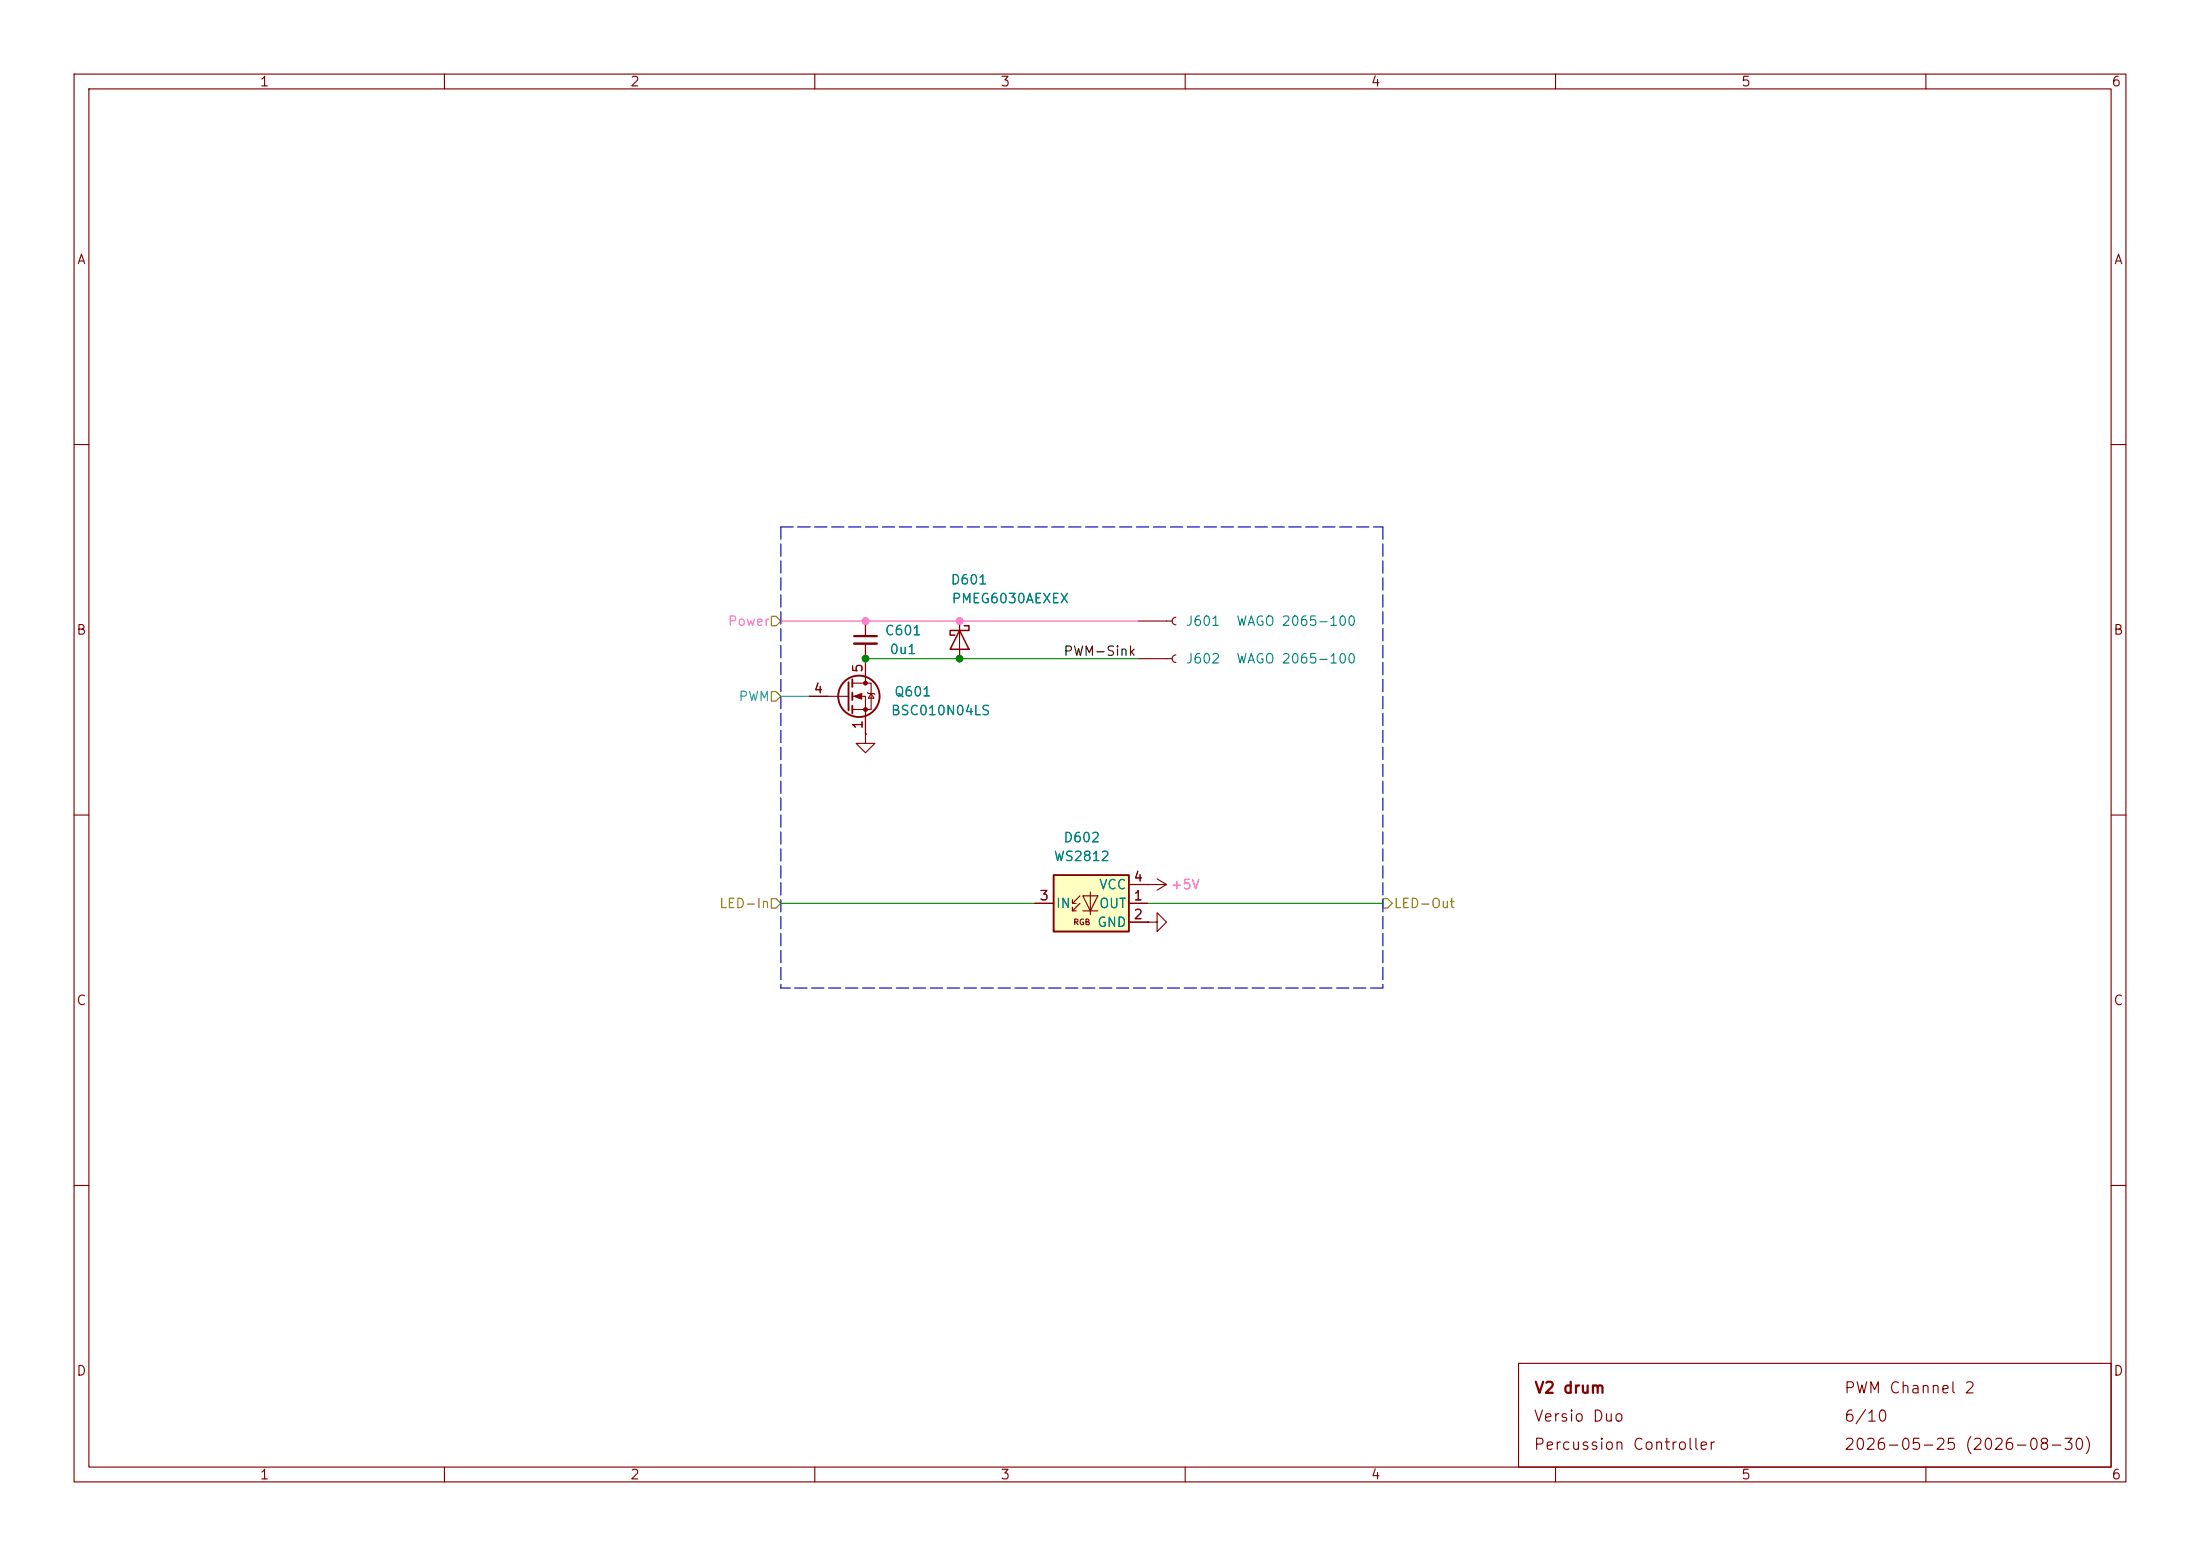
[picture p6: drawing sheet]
<svg xmlns="http://www.w3.org/2000/svg" width="297mm" height="210mm" viewBox="0 0 297 210" stroke-linecap="round" stroke-linejoin="round" font-family="sans-serif">
<g fill="none" stroke="#840000" stroke-width=".15">
<path d="M10 10h277v190h-277zM12 12h273v186h-273zM60 10v2M110 10v2M160 10v2M210 10v2M260 10v2M10 60h2M285 60h2M109.2 94h5.4M115.1 92.2h2.5v3.6h-2.5M115.1 94h1.7v5.1"/>
<path d="M116.8 83.8v2.1M116.8 86.9v5.3M117.1 93.5l.1 .1h.8l.1 .1M117.6 93.6l.4 .6h-.8zM153.7 88.9h4.5M158.7 88.4a.51 .51 0 0 0-.5 .5 .51 .51 0 0 0 .5 .5M10 110h2M154.9 119.4h.1M154.9 119.4h2.6M156.2 118.6l1.3 .8M157.5 119.4l-1.3 .7M285 110h2"/>
<path d="M154.9 124.5h1.3v-1.3l1.3 1.3-1.3 1.2v-1.2M154.9 124.5h.1M10 160h2M285 160h2M60 198v2M110 198v2M160 198v2M205 184h80v14h-80zM210 198v2M260 198v2"/>
</g>
<g fill="none" stroke="#840000" stroke-width=".25">
<path d="M114.6 92.1v3.8M115.1 91.7v1M115.1 93.5v1M115.1 95.3v1"/>
<circle cx="116" cy="94" r="2.79"/>
</g>
<g fill="#840000" stroke="#840000" stroke-width=".15">
<path d="M115.3 94l1-.4v.8z"/>
<circle cx="116.8" cy="92.2" r=".25"/>
<circle cx="116.8" cy="95.8" r=".25"/>
</g>
<path d="M115.3 85.9h3.1" fill="none" stroke="#840000" stroke-width=".3"/>
<path d="M115.3 86.9h3.1" fill="none" stroke="#840000" stroke-width=".33"/>
<path d="M142.2 118.1h10.2v7.6h-10.2z" fill="#ffffc2"/>
<path d="M142.2 118.1h10.2v7.6h-10.2z" fill="none" stroke="#840000" stroke-width=".25"/>
<g fill="none" stroke="#840000" stroke-width=".15">
<path d="M109.2 94h2.6M116.8 99.1v1.2h1.3l-1.3 1.3-1.2-1.3h1.2M116.8 99.1h.1M116.8 83.8v2.1M116.8 86.9v4.5M116.8 96.5v2.6M129.5 83.8v5.1M153.7 83.8h4.5M158.7 83.3a.51 .51 0 0 0-.5 .5 .51 .51 0 0 0 .5 .5M152.4 119.4h2.5M154.9 119.4h.1M139.7 121.9h2.5"/>
<path d="M144.8 121.9h.5M144.8 122.9h.5M145.8 120.9l-1 1v-.5M145.8 121.9l-1 1v-.5M146.2 120.9h2l-1 2zM146.2 122.9h2M147.2 120.4v3M152.4 121.9h2.5M152.4 124.5h2.5M154.9 124.5h.1"/>
</g>
<path d="M129.5 85.1l1.3 2.5h-2.5zM130.2 84.5h.6v.6h-2.5v.6h.6" fill="none" stroke="#840000" stroke-width=".2"/>
<path d="M104.1 83.2h.7l.6 .6-.6 .7h-.7zM104.1 93.3h.7l.6 .7-.6 .6h-.7zM104.1 121.3h.7l.6 .6-.6 .7h-.7zM186.7 121.3h.6l.7 .6-.7 .7h-.6z" fill="none" stroke="#848400" stroke-width=".15"/>
<path d="M105.4 71.1h81.3M105.4 71.1v62.3M186.7 71.1v62.3M186.7 133.4h-81.3" fill="none" stroke="#0000c2" stroke-width=".15" stroke-dasharray="1.7 .6"/>
<path d="M105.4 83.8h48.3" fill="none" stroke="#ff5cbb" stroke-width=".15"/>
<path d="M105.4 94h3.8" fill="none" stroke="#06a4c8" stroke-width=".15"/>
<path d="M116.8 88.9h36.9M105.4 121.9h34.3M154.9 121.9h31.8" fill="none" stroke="#008400" stroke-width=".15"/>
<g fill="#008400" stroke="#008400" stroke-width=".14">
<circle cx="116.8" cy="88.9" r=".46"/>
<circle cx="129.5" cy="88.9" r=".46"/>
</g>
<g fill="#ff5cbb" stroke="#ff5cbb" stroke-width=".14">
<circle cx="116.8" cy="83.8" r=".46"/>
<circle cx="129.5" cy="83.8" r=".46"/>
</g>
<g font-size="1.5" fill="#840000">
<text x="207" y="188.4">V2 drum</text>
<text x="248.9" y="188.4">PWM Channel 2</text>
<text x="206.9" y="192.3">Versio Duo</text>
<text x="206.9" y="196.1">Percussion Controller</text>
<text x="248.9" y="196.1">2026-05-25 (2026-08-30)</text>
<text x="248.9" y="192.3">6/10</text>
</g>
<g font-size="1.3" fill="#840000">
<text x="35" y="12">1</text>
<text x="85" y="12">2</text>
<text x="135" y="12">3</text>
<text x="185" y="12">4</text>
<text x="235" y="12">5</text>
<text x="285" y="12">6</text>
<text x="10.3" y="36">A</text>
<text x="285.3" y="36">A</text>
<text x="10.2" y="86">B</text>
<text x="285.2" y="86">B</text>
<text x="109.8" y="93.9">4</text>
<text x="116.8" y="90.9" transform="rotate(-90 116.8 90.9)">5</text>
<text x="116.8" y="98.5" transform="rotate(-90 116.8 98.5)">1</text>
<text x="152.9" y="119.3">4</text>
<text x="140.2" y="121.8">3</text>
<text x="152.9" y="121.8">1</text>
<text x="152.9" y="124.4">2</text>
<text x="10.2" y="136">C</text>
<text x="285.2" y="136">C</text>
<text x="10.2" y="186">D</text>
<text x="285.2" y="186">D</text>
<text x="35" y="200">1</text>
<text x="85" y="200">2</text>
<text x="135" y="200">3</text>
<text x="185" y="200">4</text>
<text x="235" y="200">5</text>
<text x="285" y="200">6</text>
</g>
<g font-size="1.3" fill="#008484">
<text x="128.3" y="79.2">D601</text>
<text x="128.4" y="81.7">PMEG6030AEXEX</text>
<text x="119.4" y="86.1">C601</text>
<text x="120" y="88.6">0u1</text>
<text x="160" y="89.9">J602</text>
<text x="160" y="84.8">J601</text>
<text x="166.8" y="89.9">WAGO 2065-100</text>
<text x="166.8" y="84.8">WAGO 2065-100</text>
<text x="120.6" y="94.3">Q601</text>
<text x="120.2" y="96.8">BSC010N04LS</text>
<text x="143.5" y="114">D602</text>
<text x="142.2" y="116.5">WS2812</text>
<text x="142.5" y="122.9">IN</text>
<text x="148" y="125.4">GND</text>
<text x="148.3" y="122.9">OUT</text>
<text x="148.3" y="120.3">VCC</text>
</g>
<g font-size="1.3" fill="#ff5cbb">
<text x="98.2" y="84.8">Power</text>
<text x="158" y="120.3">+5V</text>
</g>
<text font-size="1.3" x="143.5" y="88.8">PWM-Sink</text>
<text font-size="1.3" fill="#06a4c8" x="99.6" y="94.9">PWM</text>
<g font-size="1.3" fill="#848400">
<text x="97" y="122.9">LED-In</text>
<text x="188.1" y="122.9">LED-Out</text>
</g>
<text font-size=".8" fill="#840000" x="144.8" y="125">RGB</text>
</svg>
